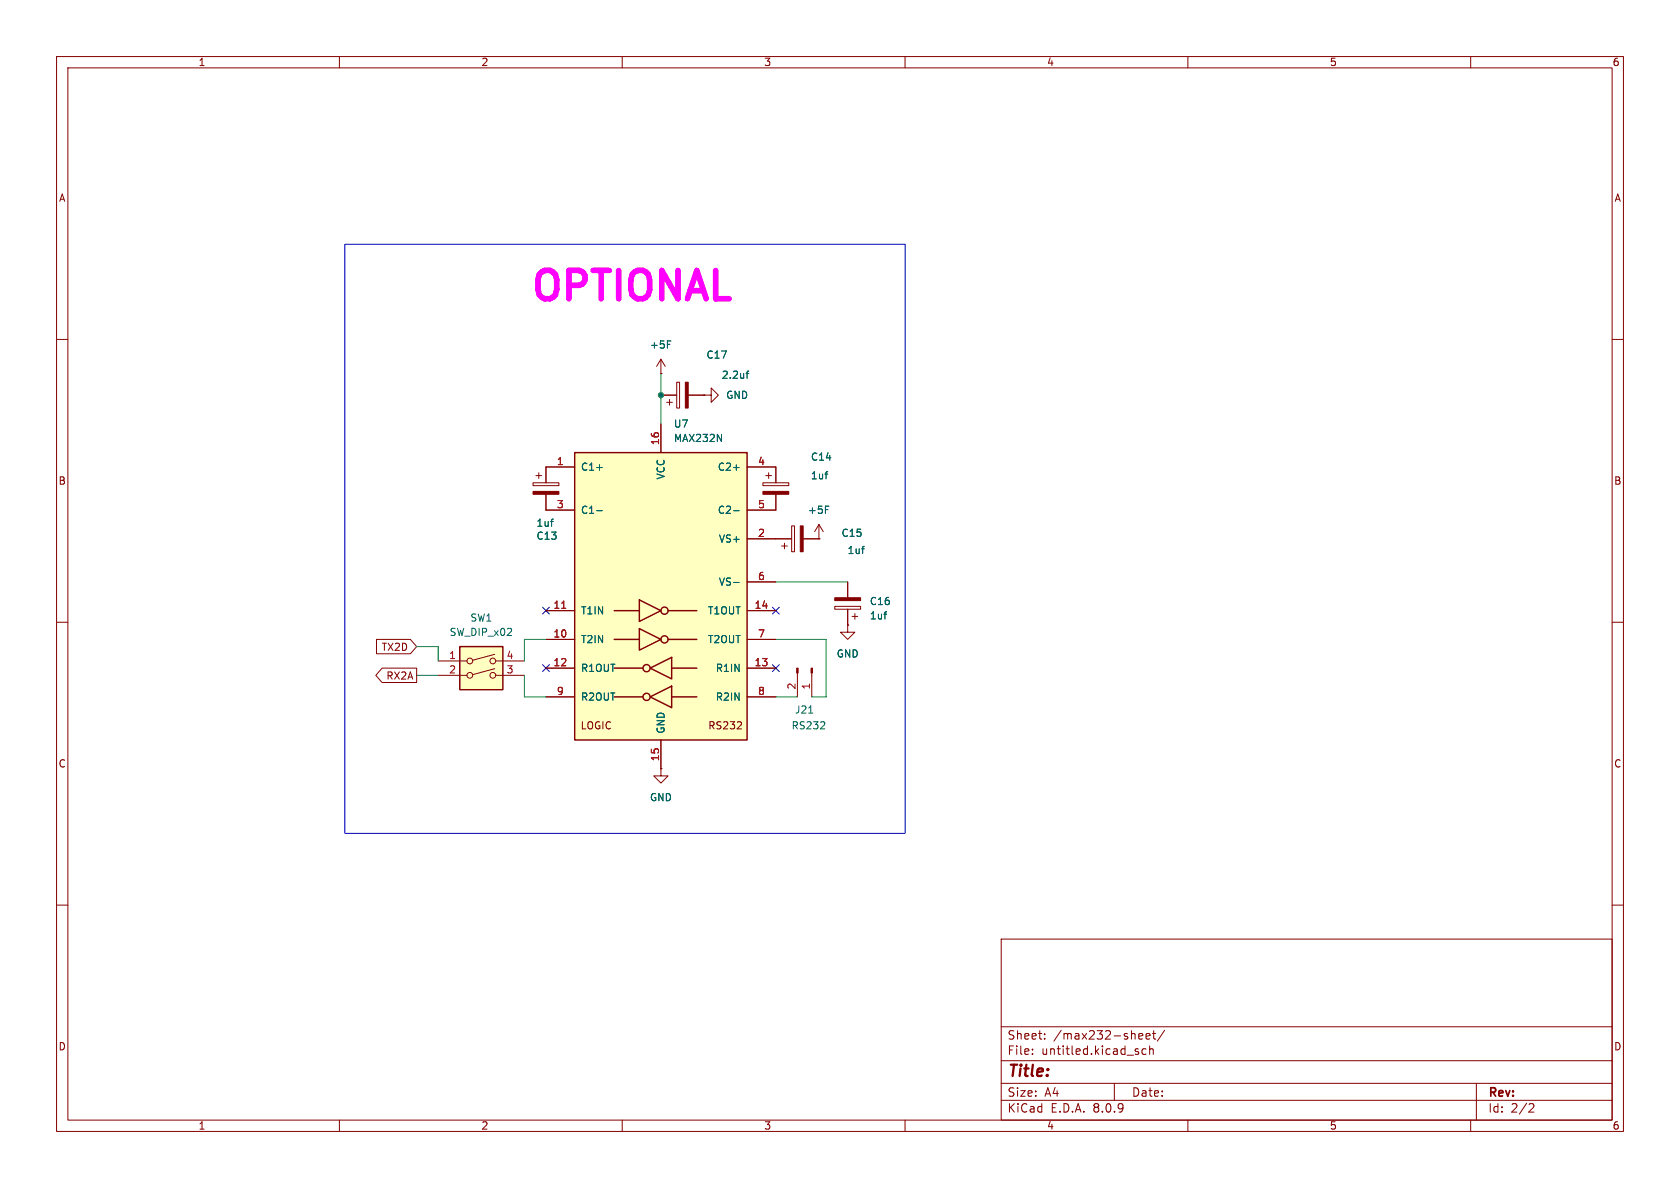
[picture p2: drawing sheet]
<svg xmlns="http://www.w3.org/2000/svg" width="297mm" height="210mm" viewBox="0 0 297 210" stroke-linecap="round" stroke-linejoin="round" font-family="sans-serif">
<g fill="none" stroke="#840000" stroke-width=".18">
<path d="M10 10h277v190h-277zM12 12h273v186h-273zM60 10v2M110 10v2M160 10v2M210 10v2M260 10v2M10 60h2M285 60h2M137.2 95.3h2.8M138.2 96.5h1M138.7 96v1"/>
<path d="M140 93h.5v4.5h-.5zM142 95.3h2.8M10 110h2M285 110h2M10 160h2M177 166h108v32h-108zM285 160h2M60 198v2M110 198v2M160 198v2M177 194.5h108M177 191.5h108"/>
<path d="M177 187.5h108M177 181.5h108M182.5 186.3v.1M182.5 185.5v.1M184.7 183.6v.1M184.7 182.8v.1M197 191.5v3M201.2 186v.3M201.4 183.6h.6M201.4 182.8l.4-.1 .2 .4-.7 .1M202.6 185.5l-.4-.1-.3 .3v.4l.1 .2h.6M202.6 183.2l.7-.1-.1-.3-.4-.1-.2 .2 .1 .7h.5"/>
<path d="M203.2 185.5l.3-.1 .3 .1 .1 .9M203.2 184.9v1.5M203.7 182.7h.6M204 182.2v1.3l.3 .2M205.9 182.1l-1.3 2M210 198v2M260 198v2M261 191.5v6.5M270.5 195.1l.5 .1 .2 .3-1 1.1h1"/>
</g>
<path d="M141.5 93h.5v4.5h-.5z" fill="#840000" stroke="#840000" stroke-width=".18"/>
<path d="M152.3 97h.5M152.7 96.6h.1" fill="none" stroke="#006464" stroke-width=".18"/>
<path d="M81.3 114.3h7.6v7.6h-7.6z" fill="#ffffc2"/>
<g fill="none" stroke="#840000" stroke-width=".18">
<path d="M116.8 66h.1M116.8 63.5l-.7 1.3M116.8 63.5v2.5M116.8 63.5l.8 1.3M116.8 69.9h2.8M117.9 71.1h1M118.4 70.6v1M119.6 67.6h.5v4.5h-.5zM121.7 69.9h2.8M124.5 69.9h1.2v-1.3l1.3 1.3-1.3 1.2v-1.2M124.5 69.9h.1M134.9 85.3h4.5v.6h-4.5z"/>
<path d="M135.4 84.1h1M135.9 83.6v1M137.2 82.6v2.7M137.2 87.4v2.8M77.5 116.8h5M77.5 119.4h5M87.5 118.2l-3.9 1.1M87.5 115.7l-3.9 1M87.6 116.8h5.1M87.6 119.4h5.1"/>
<circle cx="83.1" cy="119.4" r=".51"/>
<circle cx="83.1" cy="116.8" r=".51"/>
<circle cx="87.1" cy="119.4" r=".51"/>
<circle cx="87.1" cy="116.8" r=".51"/>
</g>
<path d="M81.3 114.3h7.6v7.6h-7.6z" fill="none" stroke="#840000" stroke-width=".25"/>
<path d="M118 60.3h.6M131.9 66h.5M132.4 65.6l-.3 .2v1.1M145.8 83.8h.5M146.2 83.4h.1" fill="none" stroke="#006464" stroke-width=".18"/>
<g fill="#840000" stroke="#840000" stroke-width=".18">
<path d="M121.2 67.6h.5v4.5h-.5z"/>
<path d="M134.9 86.9h4.5v.5h-4.5z"/>
</g>
<path d="M101.6 80h30.5v50.8h-30.5z" fill="#ffffc2"/>
<g fill="none" stroke="#840000" stroke-width=".25">
<path d="M101.6 80h30.5v50.8h-30.5zM108.6 113h4.4M108.6 108h4.4M108.6 118.1h5.1M113 111.1l3.8 1.9-3.8 1.9zM113 106l3.8 2-3.8 1.9zM114.9 118.1l3.8-1.9v3.8zM118.1 113h5.1M118.1 108h5.1M118.7 118.1h4.5M108.6 123.2h5.1M114.9 123.2l3.8-1.9v3.8z"/>
<path d="M118.7 123.2h4.5"/>
<circle cx="114.3" cy="118.1" r=".63"/>
<circle cx="117.5" cy="113" r=".63"/>
<circle cx="117.5" cy="107.9" r=".63"/>
<circle cx="114.3" cy="123.2" r=".63"/>
</g>
<g fill="none" stroke="#840000" stroke-width=".18">
<path d="M116.8 66h.1M116.8 74.9v5.1M116.8 69.9h2.8M121.7 69.9h2.8M124.5 69.9h.1M94.2 85.3h4.6v.6h-4.6zM94.7 84.1h1.1M95.2 83.6v1M96.5 87.4v2.8h5.1M101.6 82.6h-5.1v2.7M132.1 82.6h5.1v2.7M132.1 95.3h7.9"/>
<path d="M137.2 87.4v2.8h-5.1M142 95.3h2.8M144.8 95.3h.1M144.8 92.7l-.8 1.3M144.8 92.7v2.6M144.8 92.7l.7 1.3M66.6 113h5.9l1.2 1.3-1.2 1.3h-5.9zM67.5 118.1h6.2v2.6h-6.2l-1.1-1.3zM96.5 113h5.1M96.5 108h5.1M96.5 118.1h5.1M132.1 113h5.1"/>
<path d="M132.1 108h5.1M132.1 118.1h5.1M132.1 102.9h5.1M141 119v4.2M143.5 119v4.2M147.6 107.2h4.5v.5h-4.5zM149.9 110.5v1.3h1.2l-1.2 1.2-1.3-1.2h1.3M149.9 110.5h.1M149.9 102.9v2.8M149.9 107.7v2.8M150.6 109h1M151.1 108.5v1"/>
<path d="M96.5 123.2h5.1M116.8 135.9v1.3h1.3l-1.3 1.2-1.2-1.2h1.2M116.8 135.9h.1M116.8 130.8v5.1M130.3 128.8h.8M131 127.7v.4M132.1 123.2h5.1"/>
</g>
<g fill="none" stroke="#006464" stroke-width=".18">
<path d="M118 60.3h.6M131.9 66h.5M132.4 65.6l-.3 .2v1.1M97.3 92.2h.5M97.7 91.8h.1M105.5 82.6h1M105.5 90.3h1M129.7 82.6h1M129.7 90.3h1M145.8 83.8h.5M145.9 89.5h.6M146.2 83.4h.1"/>
<path d="M152.3 97h.5M152.7 96.6h.1M129.7 103h1M156.3 108.6h.4M156.6 108.1h.1M143 126.1h.7M145 128.8h.8M145.8 127.7v.4"/>
</g>
<path d="M99.3 107.5h.7" fill="none" stroke="#a90000" stroke-width=".18"/>
<g fill="#840000" stroke="#840000" stroke-width=".18">
<path d="M94.2 86.9h4.6v.5h-4.6z"/>
<path d="M140.8 118.1h.3v.9h-.3z"/>
<path d="M143.4 118.1h.2v.9h-.2z"/>
<path d="M147.6 105.7h4.5v.5h-4.5z"/>
</g>
<path d="M61 43.2h99v104.1h-99z" fill="none" stroke="#0000c2" stroke-width=".18"/>
<path d="M116.8 66v8.9M73.7 114.3h3.8v2.5M73.7 119.4h3.8M92.7 119.4v3.8h3.8M96.5 113h-3.8v3.8M137.2 113h8.8v10.2h-2.5M137.2 102.9h12.7M137.2 123.2h3.8" fill="none" stroke="#009600" stroke-width=".18"/>
<path d="M95.9 117.5l1.2 1.2M95.9 107.3l1.2 1.3M97.1 117.5l-1.2 1.2M97.1 107.3l-1.2 1.3M136.6 107.3l1.2 1.3M136.6 117.5l1.2 1.2M137.8 107.3l-1.2 1.3M137.8 117.5l-1.2 1.2" fill="none" stroke="#000084" stroke-width=".18"/>
<circle cx="116.8" cy="69.9" r=".46" fill="#009600" stroke="#009600" stroke-width=".18"/>
<text font-size="7" fill="#f0f" x="93.1" y="54.6">OPTIONAL</text>
<text font-size="2.8" fill="#840000" x="178" y="190.9">Title:</text>
<g font-size="2.1" fill="#840000">
<text x="178" y="184">Sheet:</text>
<text x="186.2" y="184">/max232-sheet/</text>
<text x="178" y="186.7">File:</text>
<text x="184.1" y="186.7">untitled.kicad_sch</text>
<text x="178" y="196.9">KiCad</text>
<text x="178" y="194.1">Size:</text>
<text x="184.7" y="194.1">A4</text>
<text x="185.7" y="196.9">E.D.A.</text>
<text x="193.3" y="196.9">8.0.9</text>
<text x="200" y="194.1">Date:</text>
<text x="263" y="194.3">Rev:</text>
<text x="263" y="196.9">Id:</text>
<text x="267.1" y="196.9">2/2</text>
</g>
<g font-size="1.8" fill="#840000">
<text x="35" y="11.9">1</text>
<text x="85" y="11.9">2</text>
<text x="135" y="11.9">3</text>
<text x="185" y="11.9">4</text>
<text x="235" y="11.9">5</text>
<text x="285" y="11.9">6</text>
<text x="10.3" y="35.9">A</text>
<text x="285.3" y="35.9">A</text>
<text x="10.3" y="85.9">B</text>
<text x="285.3" y="85.9">B</text>
<text x="67.4" y="115.3">TX2D</text>
<text x="68.2" y="120.3">RX2A</text>
<text x="102.5" y="129.1">LOGIC</text>
<text x="125.1" y="129.1">RS232</text>
<text x="10.3" y="135.9">C</text>
<text x="285.3" y="135.9">C</text>
<text x="10.3" y="185.9">D</text>
<text x="285.3" y="185.9">D</text>
<text x="35" y="199.9">1</text>
<text x="85" y="199.9">2</text>
<text x="135" y="199.9">3</text>
<text x="185" y="199.9">4</text>
<text x="235" y="199.9">5</text>
<text x="285" y="199.9">6</text>
</g>
<g font-size="1.8" fill="#006464">
<text x="114.8" y="61.8">+5F</text>
<text x="124.8" y="63.6">C17</text>
<text x="127.5" y="67.2">2.2uf</text>
<text x="128.3" y="70.7">GND</text>
<text x="119" y="75.8">U7</text>
<text x="102.6" y="83.4">C1+</text>
<text x="119" y="78.3">MAX232N</text>
<text x="126.8" y="83.4">C2+</text>
<text x="143.3" y="81.6">C14</text>
<text x="117.7" y="84.9" transform="rotate(-90 117.7 84.9)">VCC</text>
<text x="143.3" y="84.9">1uf</text>
<text x="94.8" y="95.6">C13</text>
<text x="94.8" y="93.3">1uf</text>
<text x="102.6" y="91">C1-</text>
<text x="126.8" y="91">C2-</text>
<text x="142.7" y="91">+5F</text>
<text x="148.7" y="95.1">C15</text>
<text x="127" y="96.1">VS+</text>
<text x="149.7" y="98.1">1uf</text>
<text x="127" y="103.7">VS-</text>
<text x="153.7" y="107.2">C16</text>
<text x="79.4" y="112.6">SW_DIP_x02</text>
<text x="83.1" y="110.1">SW1</text>
<text x="102.6" y="113.9">T2IN</text>
<text x="102.6" y="108.8">T1IN</text>
<text x="125.1" y="108.8">T1OUT</text>
<text x="125.1" y="113.9">T2OUT</text>
<text x="153.7" y="109.7">1uf</text>
<text x="102.6" y="119">R1OUT</text>
<text x="126.4" y="119">R1IN</text>
<text x="147.8" y="116.4">GND</text>
<text x="102.6" y="124.1">R2OUT</text>
<text x="126.4" y="124.1">R2IN</text>
<text x="117.7" y="129.8" transform="rotate(-90 117.7 129.8)">GND</text>
<text x="139.8" y="129.1">RS232</text>
<text x="140.4" y="126.3">J21</text>
<text x="114.8" y="141.8">GND</text>
</g>
<g font-size="1.8" fill="#a90000">
<text x="98.4" y="82.3">1</text>
<text x="116.6" y="78.8" transform="rotate(-90 116.6 78.8)">16</text>
<text x="133.9" y="82.3">4</text>
<text x="98.4" y="89.9">3</text>
<text x="133.9" y="89.9">5</text>
<text x="133.9" y="95">2</text>
<text x="97.7" y="107.7">11</text>
<text x="133.3" y="107.7">14</text>
<text x="133.9" y="102.6">6</text>
<text x="97.7" y="112.8">10</text>
<text x="133.9" y="112.8">7</text>
<text x="79.3" y="116.6">1</text>
<text x="79.3" y="119.1">2</text>
<text x="89.5" y="119.1">3</text>
<text x="89.5" y="116.6">4</text>
<text x="97.7" y="117.9">12</text>
<text x="133.3" y="117.9">13</text>
<text x="98.4" y="122.9">9</text>
<text x="133.9" y="122.9">8</text>
<text x="140.7" y="122" transform="rotate(-90 140.7 122)">2</text>
<text x="143.3" y="122" transform="rotate(-90 143.3 122)">1</text>
<text x="116.6" y="134.7" transform="rotate(-90 116.6 134.7)">15</text>
</g>
</svg>
